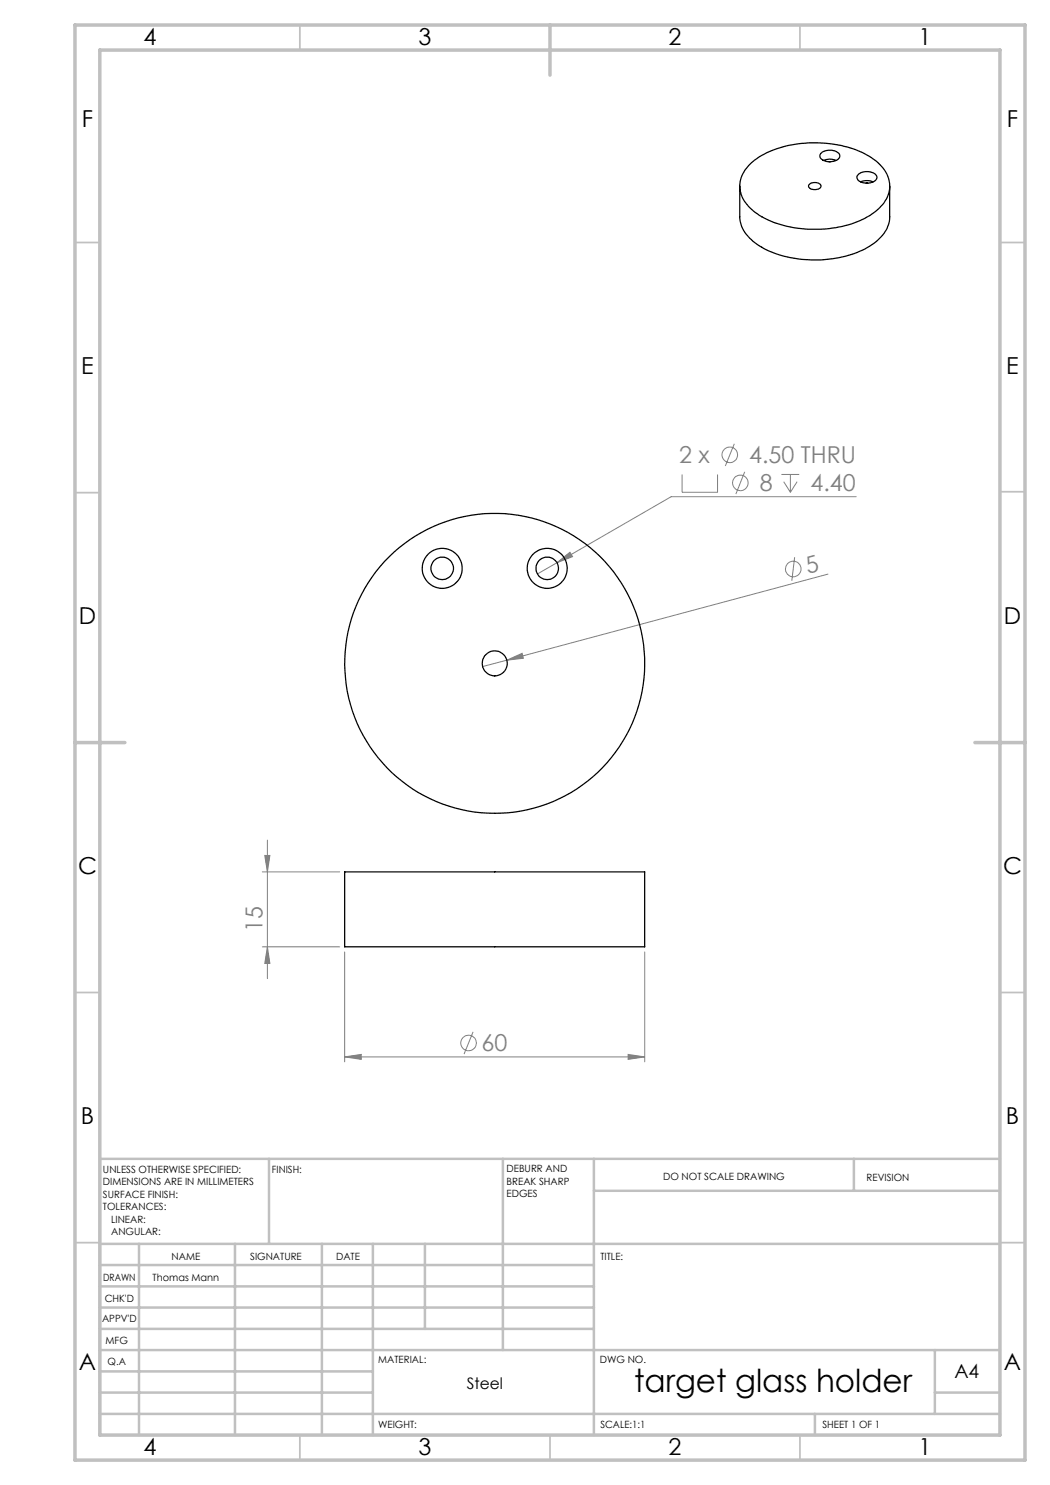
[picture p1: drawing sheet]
<svg xmlns="http://www.w3.org/2000/svg" width="210mm" height="297mm" viewBox="0 0 210 297" stroke-linecap="round" stroke-linejoin="round" font-family="sans-serif">
<g fill="none" stroke="#808080" stroke-width=".2">
<path d="M136.4 94.9v3.6h7.1v-3.6M146.9 88.8l-1.8 4.4M148.9 94.4l-1.7 4.4M156.3 94.9h3.5M156.7 96.3l1.4 2.2M158.1 94.9v3.6M159.4 96.3l-1.3 2.2M171.2 99.3h-37l-22.8 13.2M111.4 112.5l2.6-2 .5 .8zM111.4 112.5l-3.9 2.3M158.9 111.4l-.5 4.8M165.6 114.8l-64.2 17.2"/>
<path d="M101.4 132l3-1.3 .3 1zM101.4 132l-4.9 1.3M52.5 174.4h15.4M53 171.1h1l-.5 3.3zM53.5 168v27.7M52.5 189.4h15.4M53.5 189.4l.5 3.3h-1zM68.9 190.4v22M128.9 190.4v22M68.9 211.4l3.3-.5v1zM68.9 211.4h60M94.6 206.4l-1.8 4.4"/>
<path d="M125.6 210.9l3.3 .5-3.3 .5z"/>
<circle cx="146" cy="91" r="1.55"/>
<circle cx="148.1" cy="96.6" r="1.55"/>
<circle cx="158.7" cy="113.8" r="1.56"/>
<circle cx="93.7" cy="208.6" r="1.56"/>
</g>
<g fill="none" stroke="#c0c0c0" stroke-width=".35">
<path d="M60 5v5M160 5v5M15 48.5h5M200 48.5h5M15 98.5h5M200 98.4h5M15 198.5h5M200 198.5h5M15 248.5h5M200 248.5h5M60 287v5M110 287v5"/>
<path d="M160 287v5"/>
</g>
<g fill="none" stroke="#c0c0c0" stroke-width=".5">
<path d="M53.8 231.8v17M100.6 231.8v38.2M118.8 231.8v55.2M118.8 238.2h81.2M170.8 231.8v6.4M200 231.8h-180v55.2M20 248.8h180M20 257.3h98.8M20 253h98.8M27.8 248.8v38.2M47 248.8v38.2M64.4 248.8v38.2"/>
<path d="M74.6 248.8v38.2M85 248.8v17M20 265.8h98.8M20 261.5h98.8M20 278.5h54.6M20 274.3h54.6M20 270h180M187 278.5h13M187 270v12.8M20 282.8h180M163 282.8v4.2"/>
</g>
<path d="M15 5h190v287h-190zM20 10h180v277h-180zM110 5v10M15 148.5h10M195 148.5h10" fill="none" stroke="#c0c0c0" stroke-width=".7"/>
<g fill="#808080">
<path d="M101.4 132l3-1.3 .3 1z"/>
<path d="M68.9 211.4l3.3-.5v1zM125.6 210.9l3.3 .5-3.3 .5zM111.4 112.5l3.1-1.2-.5-.8z"/>
<path d="M53 171.1h1l-.5 3.3zM53.5 189.4l.5 3.3h-1z"/>
</g>
<g fill="none" stroke="#000" stroke-width=".25">
<path d="M148 37.2v6.2a6.9 6.9 0 0 0 3.4 5.5 22.1 22.1 0 0 0 15.1 2.8 15.7 15.7 0 0 0 10-4.7 6 6 0 0 0 1.4-3.6v-6.2M149.8 33a17.5 17.5 0 0 1 11.2-4.4 21.3 21.3 0 0 1 14.1 3.5 6.1 6.1 0 0 1 2.5 7 10.3 10.3 0 0 1-6.2 5.3 23.6 23.6 0 0 1-19.5-1.3 7.3 7.3 0 0 1-3.9-6 6.1 6.1 0 0 1 1.8-4.1zM161.7 37a1.55 1.55 0 0 1 2.5 .2 1.46 1.46 0 0 1-2.5 0zM164.1 30.7a2.72 2.72 0 0 1 3.8 .2 1.31 1.31 0 0 1-1.5 1.4 2.04 2.04 0 0 1-2.4-1zM164.7 32.1l.3-.1a3.2 3.2 0 0 1 2.2 .1M165.8 32.3h.3M171.7 34.9a2.7 2.7 0 0 1 3.6 .3 1.24 1.24 0 0 1-1.3 1.4h-.5a1.75 1.75 0 0 1-2.1-1.2zM172.1 36.4l1-.3 1.5 .3M173.2 36.6h.3M68.9 174.4h60v15h-60z"/>
<circle cx="88.4" cy="113.7" r="2.24"/>
<circle cx="88.4" cy="113.7" r="4"/>
<circle cx="109.4" cy="113.7" r="4"/>
<circle cx="109.4" cy="113.7" r="2.25"/>
<circle cx="98.9" cy="132.7" r="2.51"/>
<circle cx="98.9" cy="132.7" r="30"/>
</g>
<text font-size="6.3" x="126.8" y="278.4">target glass holder</text>
<g font-size="4.7">
<text x="28.7" y="9">4</text>
<text x="83.7" y="9">3</text>
<text x="133.7" y="9">2</text>
<text x="183.7" y="9">1</text>
<text x="16.4" y="25.5">F</text>
<text x="201.4" y="25.5">F</text>
<text x="16.2" y="74.7">E</text>
<text x="201.2" y="74.8">E</text>
<text x="15.8" y="124.7">D</text>
<text x="200.8" y="124.7">D</text>
<text x="15.6" y="174.7">C</text>
<text x="200.6" y="174.7">C</text>
<text x="16.2" y="224.7">B</text>
<text x="201.2" y="224.7">B</text>
<text x="15.8" y="274">A</text>
<text x="200.8" y="274">A</text>
<text x="28.7" y="291">4</text>
<text x="83.7" y="291">3</text>
<text x="133.7" y="291">2</text>
<text x="183.7" y="291">1</text>
</g>
<g font-size="4.7" fill="#808080">
<text x="135.9" y="92.7">2 x</text>
<text x="149.8" y="92.7">4.50 THRU</text>
<text x="151.9" y="98.3">8</text>
<text x="162.1" y="98.3">4.40</text>
<text x="161.6" y="114.8" transform="rotate(-15 161.6 114.8)">5</text>
<text x="52.5" y="186.5" transform="rotate(-90 52.5 186.5)">15</text>
<text x="96.3" y="210.3">60</text>
</g>
<text font-size="3.9" x="190.9" y="275.5">A4</text>
<text font-size="3.2" x="93.4" y="277.9">Steel</text>
<g font-size="2">
<text x="20.6" y="234.6">UNLESS OTHERWISE SPECIFIED:</text>
<text x="20.6" y="237.1">DIMENSIONS ARE IN MILLIMETERS</text>
<text x="20.6" y="239.6">SURFACE FINISH:</text>
<text x="54.4" y="234.6">FINISH:</text>
<text x="101.3" y="234.5">DEBURR AND</text>
<text x="101.3" y="237">BREAK SHARP</text>
<text x="101.3" y="239.5">EDGES</text>
<text x="132.6" y="236">DO NOT SCALE DRAWING</text>
<text x="173.3" y="236.2">REVISION</text>
<text x="20.6" y="242.1">TOLERANCES:</text>
<text x="22.2" y="244.6">LINEAR:</text>
<text x="22.2" y="247.1">ANGULAR:</text>
<text x="34.3" y="252">NAME</text>
<text x="50" y="251.9">SIGNATURE</text>
<text x="67.2" y="251.9">DATE</text>
<text x="120.1" y="251.9">TITLE:</text>
<text x="20.6" y="256.1">DRAWN</text>
<text x="30.5" y="256.1">Thomas Mann</text>
<text x="20.9" y="260.3">CHK'D</text>
<text x="20.4" y="264.4">APPV'D</text>
<text x="21.1" y="268.8">MFG</text>
<text x="21.5" y="273">Q.A</text>
<text x="75.6" y="272.5">MATERIAL:</text>
<text x="120" y="272.5">DWG NO.</text>
<text x="75.6" y="285.5">WEIGHT:</text>
<text x="120.1" y="285.6">SCALE:1:1</text>
<text x="164.5" y="285.6">SHEET 1 OF 1</text>
</g>
</svg>
